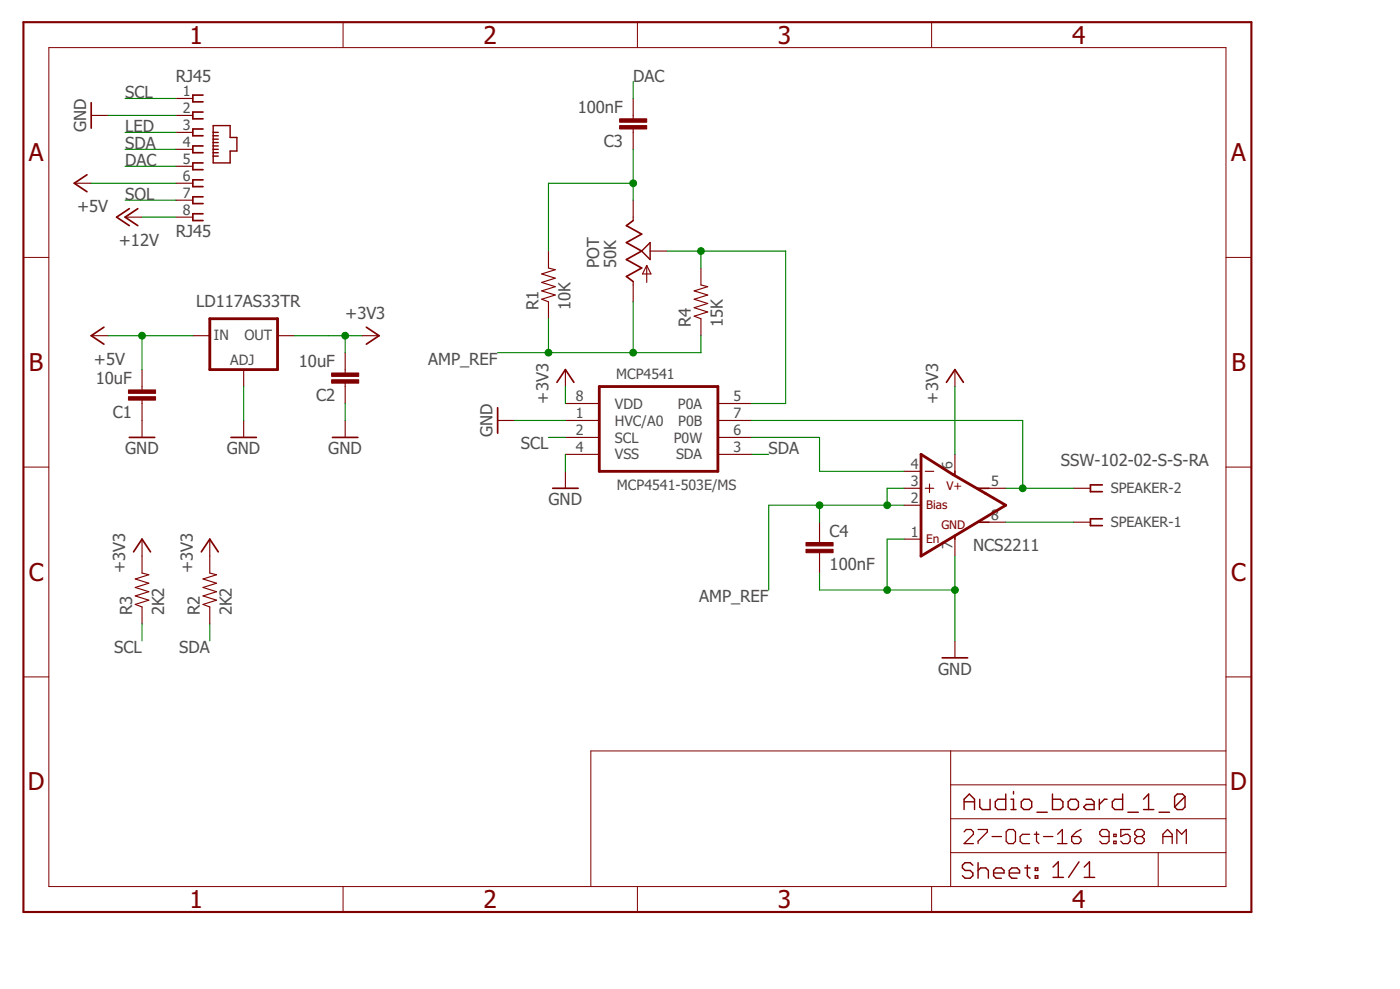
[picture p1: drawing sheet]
<svg xmlns="http://www.w3.org/2000/svg" width="210mm" height="148mm" viewBox="0 0 210 148" stroke-linecap="round" stroke-linejoin="round" font-family="sans-serif">
<g fill="none" stroke="#800000" stroke-width=".25">
<path d="M13.7 15.4v3.8M30.4 14.2h-1.5v1.1h1.5M30.4 16.8h-1.5v1h1.5M30.4 19.3h-1.5v1h1.5M13 26.2l-1.9 1.3 1.9 1.2M19.4 31.3l-1.9 1.2 1.9 1.3M20.7 31.3l-1.9 1.2 1.9 1.3M30.4 21.9h-1.5v1h1.5M30.4 24.4h-1.5v1h1.5M30.4 26.9h-1.5v1.1h1.5M30.4 29.5h-1.5v1h1.5M30.4 32h-1.5v1h1.5"/>
<path d="M94.9 33l-1 .8 2.3 1.3-2.3 1.2 2.3 1.3-2.3 1.3 2.3 1.3-2.3 1.2 1 .8M15.6 49l-1.9 1.3 1.9 1.3M54.9 49l1.9 1.3-1.9 1.3M83.5 57.3l1.3-1.9 1.2 1.9M141.9 57.3l1.3-1.9 1.2 1.9M19.4 65.5h3.8M34.6 65.5h3.8M49.8 65.5h3.9M74.6 61.1v3.8M82.9 73.2h3.8M143.2 70.6v.5M146.5 73.2h1.8"/>
<path d="M146.7 78.2h1.6M165.3 77.7h-1.8v1h1.8M165.3 72.6h-1.8v1.1h1.8M20 82.7l1.3-1.9 1.3 1.9M30.2 82.7l1.3-1.9 1.2 1.9M141.3 98.6h3.8M143.2 80.3v.5"/>
</g>
<g fill="none" stroke="#800000" stroke-width=".21">
<path d="M32 18.8h2.5v1.8h1v2h-1v1.8h-2.5zM32 19.8h.7M32 20.3h.7M32 20.8h.7M32 21.4h.7M32 21.9h.7M32 22.4h.7M32 22.9h.7M32 23.4h.7M96.2 37.6l1.3-1.3v2.6zM146.9 119.7v1.2l.4 .4h1.1v-1.6M150.8 119v2.3h-1.2l-.4-.4v-.8l.4-.4h1.2"/>
<path d="M151.6 119.7h.4v1.6M152 118.6v.4M157.8 119v2.3h1.2l.4-.4v-.8l-.4-.4h-1.2M162.9 119.7h.7l.4 .4v1.2h-1.1l-.4-.4 .4-.4h1.1M164.8 119.7v1.6M166 119.7h-.4l-.8 .8M168.3 119v2.3h-1.1l-.4-.4v-.8l.4-.4h1.1M171.4 119.7l.8-.7v2.3M177.7 119.3v1.6l-.4 .4h-.8l-.4-.4M177.7 119.3l-.4-.3h-.8l-.4 .3v1.6M177.7 119.3l-1.6 1.6M144.5 121.3v-1.6l.8-.7 .8 .7v1.6"/>
<path d="M144.5 120.1h1.6M145.9 129.6l-.4-.4h-.8l-.4 .4v.4l.4 .4h.8l.4 .4v.4l-.4 .4h-.8l-.4-.4M146.6 129.2v2.4M146.6 130.4l.4-.4h.8l.4 .4v1.2M149 130.8h1.5v-.4l-.4-.4h-.7l-.4 .4v.8l.4 .4h.7M151.3 130.8h1.6v-.4l-.4-.4h-.8l-.4 .4v.8l.4 .4h.8M151.6 121.3h.7M153.1 120.1l.4-.4h.8l.4 .4v.8l-.4 .4h-.8l-.4-.4zM153.6 130h.8M154 129.6v1.6l.4 .4M155.2 130h.4v.4h-.4zM155.2 131.2h.4v.4h-.4z"/>
<path d="M155.5 121.7h1.5M157.9 129.9l.8-.8v2.3M157.9 131.4h1.5M160.1 120.1l.4-.4h.8l.4 .4v.8l-.4 .4h-.8l-.4-.4zM161.8 129.1l-1.6 2.3M162.6 131.4h1.5M162.6 129.9l.7-.8v2.3M169.1 121.7h1.6M171.4 121.3h1.6M173.8 121.7h1.5"/>
</g>
<g fill="none" stroke="#800000" stroke-width=".17">
<path d="M13.7 17.3h2.5M26.4 14.8h2.5M26.4 17.3h2.5M26.4 19.8h2.5M94.9 14.8v3M94.9 19.3v3.1M11.1 27.5h2.6M18.8 32.5h2.5M26.4 22.4h2.5M26.4 24.9h2.5M26.4 27.5h2.5M26.4 30h2.5"/>
<path d="M26.4 32.5h2.5M82.2 37.6v2.6l1 .2-2 .6 2 .7-2 .6 2 .6-2 .7 2 .6-2 .6 1 .4v2.6M94.9 30v3M97 39.8v2.5M97 39.8l.6 1.2h-1.3zM97.5 37.6h2.5M13.7 50.3h2.5M21.3 55.4v3M21.3 59.9v5.6M28.9 50.3h2.6M36.5 55.4v2.5M41.6 50.3h2.6"/>
<path d="M51.8 52.8v3.1M51.8 57.4v3.1M54.3 50.3h2.5M84.8 55.4v2.5M94.9 42.2v3M105.1 40.2v2.5l1 .2-2 .7 2 .6-2 .6 2 .7-2 .6 2 .6-2 .7 1 .4v2.5M143.2 55.4v2.5M36.5 63v2.5M51.8 63v2.5M74.6 63h2.6M84.8 70.6v2.6M84.8 63h5.1"/>
<path d="M84.8 60.5h5.1M84.8 65.5h5.1M84.8 68.1h5.1M107.6 63h5.1M107.6 60.5h5.1M107.6 65.5h5.1M107.6 68.1h5.1M122.9 78.2v3.1M135.6 73.2h2.5M135.6 70.6h2.5M135.6 75.7h2.5M138.7 73.2h1.3"/>
<path d="M138.7 70.6h1.3M139.4 72.5v1.3M143.2 68.1v2.5M148.3 73.2h2.5M148.3 78.2h2.5M161 73.2h2.5M161 78.2h2.5M21.3 80.8v5.1l1 .2-2 .6 2 .7-2 .6 2 .6-2 .7 2 .6-2 .7 1 .3v2.6M31.5 80.8v5.1l1 .2-2.1 .6 2.1 .7-2.1 .6 2.1 .6-2.1 .7 2.1 .6-2.1 .7 1.1 .3v2.6M122.9 82.8v3.1M135.6 80.8h2.5M143.2 80.8v2.5"/>
<path d="M143.2 96v2.6"/>
</g>
<g fill="none" stroke="#800000" stroke-width=".15">
<path d="M7.3 7.1h176.5v125.7h-176.5zM51.4 3.3v3.8M95.6 3.3v3.8M139.7 3.3v3.8M3.5 38.6h3.8M183.8 38.6h3.8M3.5 70h3.8M183.8 70h3.8M3.5 101.4h3.8M142.5 112.5v20.3M142.5 117.6h41.3M183.8 112.5h-95.2v20.3"/>
<path d="M183.8 101.4h3.8M51.4 132.8v3.8M95.6 132.8v3.8M139.7 132.8v3.8M142.5 127.7h41.3M142.5 122.7h41.3M173.7 127.7v5.1"/>
</g>
<g fill="none" stroke="#800000" stroke-width=".19">
<path d="M144.5 124.6l.4-.3h.7l.3 .3v.4l-1.4 1.4h1.4M146.6 124.3h1.4v.3l-1.4 1.4v.4M148.7 125.3h1.5M151.2 124.3h.7l.4 .3v1.4l-.4 .4h-.7l-.3-.4v-1.4zM154.4 125h-1.1l-.3 .3v.7l.3 .4h1.1M155.1 125h.7M155.4 124.6v1.4l.4 .4M156.5 125.3h1.4M158.6 126.4h1.4M158.6 125l.7-.7v2.1M160.7 125.3h1l.4 .4v.3l-.4 .4h-.7l-.3-.4zM162.1 124.3l-.7 .3-.7 .7"/>
<path d="M166.3 125.3h-1.1l-.3-.3v-.4l.3-.3h.7l.4 .3v1.4l-.4 .4h-.7l-.3-.4M167 126h.3v.4h-.3zM167 125h.3v.3h-.3zM169.4 124.3h-1.4v1l.7-.3h.4l.3 .3v.7l-.3 .4h-.7l-.4-.4M170.5 125.3l-.4 .4v.3l.4 .4h.7l.4-.4v-.3l-.4-.4M170.5 125.3l-.4-.3v-.4l.4-.3h.7l.4 .3v.4l-.4 .3M170.5 125.3h.7M174.3 125.3h1.4M174.3 126.4v-1.4l.7-.7 .7 .7v1.4M176.4 126.4v-2.1l.8 .7 .7-.7v2.1"/>
</g>
<path d="M3.5 3.3h184.1v133.3h-184.1z" fill="none" stroke="#800000" stroke-width=".32"/>
<path d="M31.5 47.8h10.1v7.6h-10.1zM89.9 57.9h17.7v12.7h-17.7zM138.1 68.1l4.8 3 7.9 4.6-12.7 7.6z" fill="none" stroke="#800000" stroke-width=".42"/>
<g fill="#800000" stroke="#800000" stroke-width=".15">
<path d="M120.8 82.3h4.1v.5h-4.1z"/>
<path d="M120.8 81.3h4.1v.5h-4.1z"/>
<path d="M49.7 55.9h4.1v.5h-4.1z"/>
<path d="M49.7 56.9h4.1v.5h-4.1z"/>
<path d="M92.9 17.8h4.1v.5h-4.1z"/>
<path d="M92.9 18.8h4.1v.5h-4.1z"/>
<path d="M19.3 58.4h4v.5h-4z"/>
<path d="M19.3 59.4h4v.5h-4z"/>
</g>
<g fill="none" stroke="#008000" stroke-width=".17">
<path d="M16.2 17.3h10.2M18.8 19.8h7.6M18.8 14.8h7.6M94.9 12.2v2.6M13.7 27.5h12.7M18.8 30h7.6M18.8 24.9h7.6M18.8 22.4h7.6M21.3 32.5h5.1M94.9 22.4v7.6M94.9 27.5h-12.7v10.1M100 37.6h17.8v22.9h-5.1"/>
<path d="M105.1 37.6v2.6M16.2 50.3h12.7M21.3 50.3v5.1M36.5 57.9v5.1M44.2 50.3h10.1M51.8 50.3v2.5M82.2 47.8v5M84.8 57.9v2.6M94.9 45.2v7.6M105.1 50.3v2.5h-30.5M143.2 57.9v10.2M51.8 60.5v2.5"/>
<path d="M77.2 63h7.6M82.2 65.5h2.6M84.8 68.1v2.5M112.7 65.5h10.2v5.1h12.7M112.7 63h40.6v10.2M112.7 68.1h2.6M122.9 75.7v2.5M135.6 73.2h-2.6v2.5M135.6 75.7h-20.3v12.7M150.8 73.2h10.2M150.8 78.2h10.2M21.3 93.5v2.5"/>
<path d="M31.5 93.5v2.5M122.9 85.9v2.5h20.3M135.6 80.8h-2.6v7.6M143.2 83.3v12.7"/>
</g>
<g fill="#008000" stroke="#008000" stroke-width=".15">
<circle cx="143.2" cy="88.4" r=".51"/>
<circle cx="133" cy="88.4" r=".51"/>
<circle cx="153.3" cy="73.2" r=".51"/>
<circle cx="133" cy="75.7" r=".51"/>
<circle cx="122.9" cy="75.7" r=".51"/>
<circle cx="82.2" cy="52.8" r=".51"/>
<circle cx="94.9" cy="52.8" r=".51"/>
<circle cx="51.8" cy="50.3" r=".51"/>
<circle cx="105.1" cy="37.6" r=".51"/>
<circle cx="21.3" cy="50.3" r=".51"/>
<circle cx="94.9" cy="27.5" r=".51"/>
</g>
<g font-size="3.7" fill="#800000">
<text x="28.4" y="6.5">1</text>
<text x="72.5" y="6.5">2</text>
<text x="116.6" y="6.5">3</text>
<text x="160.8" y="6.5">4</text>
<text x="4.3" y="24.1">A</text>
<text x="184.6" y="24.1">A</text>
<text x="4.3" y="55.6">B</text>
<text x="184.6" y="55.6">B</text>
<text x="4.3" y="87">C</text>
<text x="184.6" y="87">C</text>
<text x="4.2" y="118.4">D</text>
<text x="184.5" y="118.4">D</text>
<text x="28.4" y="136">1</text>
<text x="72.5" y="136">2</text>
<text x="116.6" y="136">3</text>
<text x="160.8" y="136">4</text>
</g>
<g font-size="2.5" fill="#505050">
<text x="18.7" y="14.8">SCL</text>
<text x="26.4" y="12.2">RJ45</text>
<text x="86.6" y="16.9">100nF</text>
<text x="94.9" y="12.2">DAC</text>
<text x="12.9" y="19.8" transform="rotate(-90 12.9 19.8)">GND</text>
<text x="18.7" y="19.8">LED</text>
<text x="18.7" y="22.4">SDA</text>
<text x="90.5" y="22">C3</text>
<text x="18.7" y="30">SOL</text>
<text x="18.7" y="24.9">DAC</text>
<text x="11.6" y="31.8">+5V</text>
<text x="26.4" y="35.6">RJ45</text>
<text x="17.8" y="36.8">+12V</text>
<text x="89.9" y="40.1" transform="rotate(-90 89.9 40.1)">POT</text>
<text x="92.4" y="40.1" transform="rotate(-90 92.4 40.1)">50K</text>
<text x="29.4" y="46">LD117AS33TR</text>
<text x="51.8" y="47.8">+3V3</text>
<text x="80.7" y="46.5" transform="rotate(-90 80.7 46.5)">R1</text>
<text x="85.5" y="46.5" transform="rotate(-90 85.5 46.5)">10K</text>
<text x="103.6" y="49" transform="rotate(-90 103.6 49)">R4</text>
<text x="108.4" y="49" transform="rotate(-90 108.4 49)">15K</text>
<text x="14.1" y="54.6">+5V</text>
<text x="14.3" y="57.5">10uF</text>
<text x="44.8" y="55">10uF</text>
<text x="64.2" y="54.6">AMP_REF</text>
<text x="16.9" y="62.6">C1</text>
<text x="47.4" y="60.1">C2</text>
<text x="73.9" y="65.5" transform="rotate(-90 73.9 65.5)">GND</text>
<text x="82.2" y="60.5" transform="rotate(-90 82.2 60.5)">+3V3</text>
<text x="140.6" y="60.5" transform="rotate(-90 140.6 60.5)">+3V3</text>
<text x="18.7" y="68.1">GND</text>
<text x="34" y="68.1">GND</text>
<text x="49.2" y="68.1">GND</text>
<text x="78.1" y="67.3">SCL</text>
<text x="115.2" y="68.1">SDA</text>
<text x="159.1" y="69.9">SSW-102-02-S-S-RA</text>
<text x="82.2" y="75.7">GND</text>
<text x="124.4" y="80.4">C4</text>
<text x="145.9" y="82.5">NCS2211</text>
<text x="18.7" y="85.8" transform="rotate(-90 18.7 85.8)">+3V3</text>
<text x="28.9" y="85.8" transform="rotate(-90 28.9 85.8)">+3V3</text>
<text x="124.4" y="85.5">100nF</text>
<text x="19.8" y="92.2" transform="rotate(-90 19.8 92.2)">R3</text>
<text x="24.6" y="92.2" transform="rotate(-90 24.6 92.2)">2K2</text>
<text x="29.9" y="92.2" transform="rotate(-90 29.9 92.2)">R2</text>
<text x="34.7" y="92.2" transform="rotate(-90 34.7 92.2)">2K2</text>
<text x="104.8" y="90.2">AMP_REF</text>
<text x="17.1" y="97.8">SCL</text>
<text x="26.9" y="97.8">SDA</text>
<text x="140.6" y="101.1">GND</text>
</g>
<g font-size="2.1" fill="#505050">
<text x="27.4" y="14.4">1</text>
<text x="27.4" y="16.9">2</text>
<text x="27.4" y="19.5">3</text>
<text x="27.4" y="22">4</text>
<text x="27.4" y="24.6">5</text>
<text x="27.4" y="27.1">6</text>
<text x="27.4" y="29.6">7</text>
<text x="27.4" y="32.2">8</text>
<text x="32.1" y="50.9">IN</text>
<text x="36.7" y="50.9">OUT</text>
<text x="34.5" y="54.6">ADJ</text>
<text x="92.4" y="56.8">MCP4541</text>
<text x="86.4" y="60.1">8</text>
<text x="86.4" y="62.6">1</text>
<text x="86.4" y="65.2">2</text>
<text x="92.2" y="61.2">VDD</text>
<text x="92.2" y="63.8">HVC/A0</text>
<text x="101.7" y="61.2">P0A</text>
<text x="101.7" y="63.8">P0B</text>
<text x="110" y="60.1">5</text>
<text x="110" y="62.6">7</text>
<text x="110" y="65.2">6</text>
<text x="86.4" y="67.7">4</text>
<text x="92.2" y="66.3">SCL</text>
<text x="92.2" y="68.8">VSS</text>
<text x="101" y="66.3">P0W</text>
<text x="101.4" y="68.8">SDA</text>
<text x="110" y="67.7">3</text>
<text x="136.6" y="70.3">4</text>
<text x="142.8" y="70.3" transform="rotate(-90 142.8 70.3)">6</text>
<text x="92.5" y="73.4">MCP4541-503E/MS</text>
<text x="136.6" y="75.3">2</text>
<text x="136.6" y="72.8">3</text>
<text x="148.6" y="72.8">5</text>
<text x="148.6" y="77.9">8</text>
<text x="166.5" y="73.9">SPEAKER-2</text>
<text x="136.6" y="80.4">1</text>
<text x="142.8" y="82.3" transform="rotate(-90 142.8 82.3)">7</text>
<text x="166.5" y="79">SPEAKER-1</text>
</g>
<g font-size="1.8" fill="#800000">
<text x="138.9" y="76.2">Bias</text>
<text x="141.9" y="73.4">V+</text>
<text x="138.9" y="81.3">En</text>
<text x="141.1" y="79.2">GND</text>
</g>
</svg>
